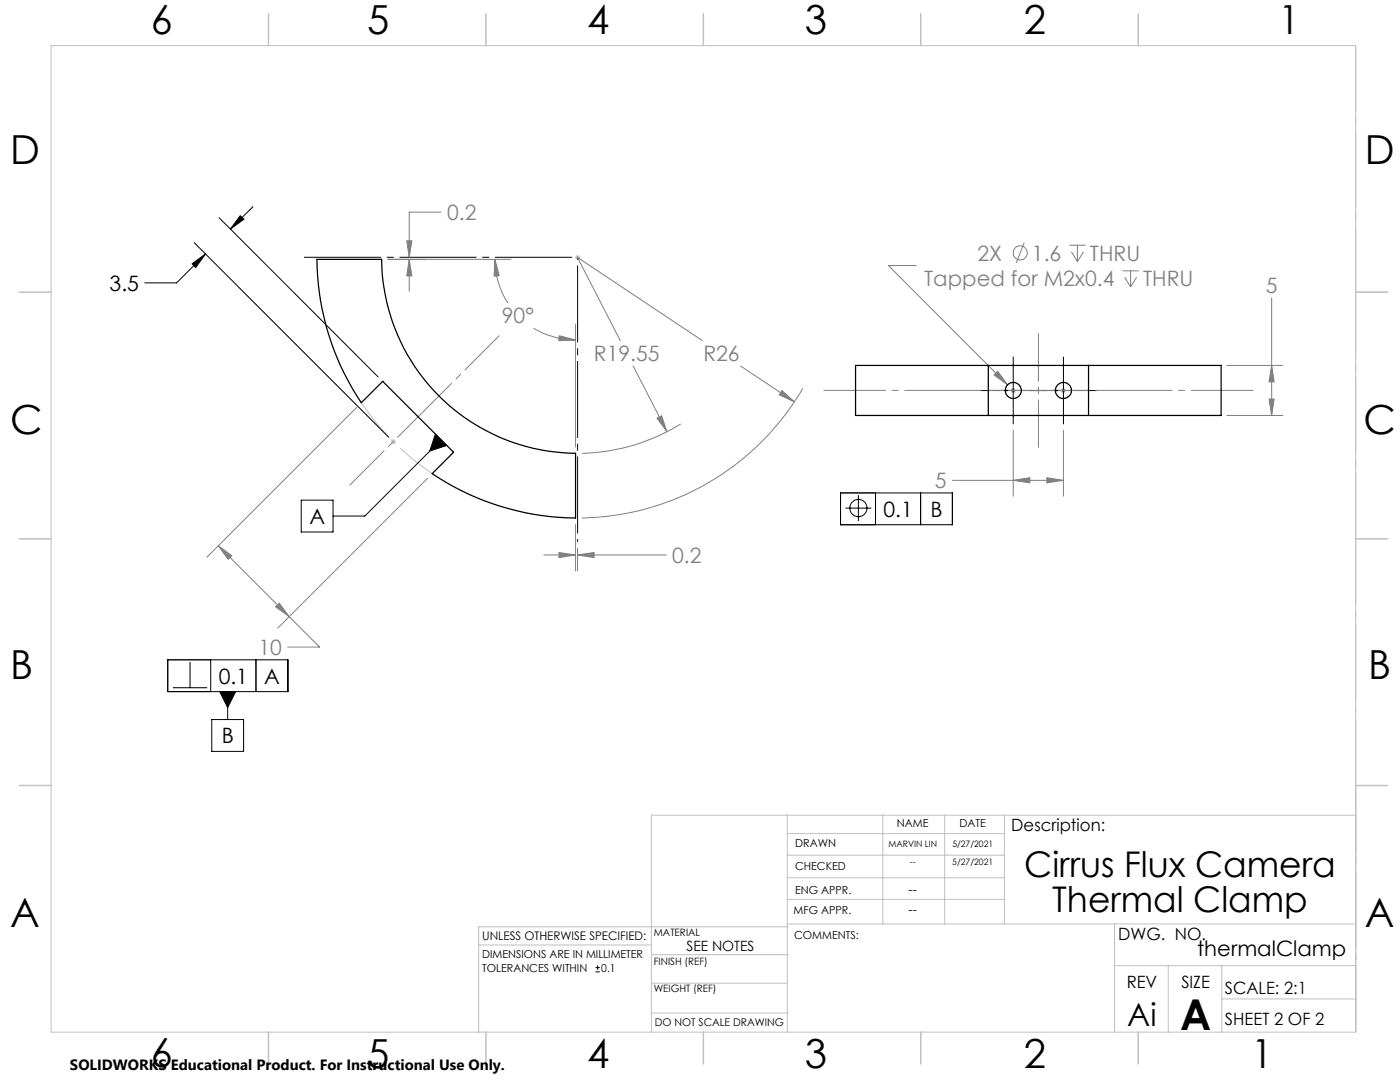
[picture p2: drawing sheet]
<svg xmlns="http://www.w3.org/2000/svg" width="279mm" height="216mm" viewBox="0 0 279 216" stroke-linecap="round" stroke-linejoin="round" font-family="sans-serif">
<g fill="none" stroke="#000" stroke-width=".2">
<path d="M38.3 52.6l2.7-1.9-1.9 2.7zM38.8 48.4l38.8 38.8M41 50.7l-5.8 5.7h-6.3M43.7 43.5l31.8 31.7M47.9 43l.8 .7-2.7 2zM50.5 41.2l-4.5 4.5M195.5 77.9h23.4M202.2 71.2v13.4M212.2 71.2v13.4M60.1 99.8h6.4v6.4h-6.4zM86.9 86.6l2.2 2.3-3.3 1.1zM88 87.8l-15.2 15.2h-6.3"/>
<path d="M167.7 98.4h22.4v6.3h-22.4zM171.3 98.8v5.2M174.7 98.4v6.3M183.7 98.4v6.3M168.7 101.4h5.2M33.5 131.7h23.9v6.3h-23.9zM34.5 137.2h6.8M37.9 132.1v5.1M42.1 131.7v6.3M43.9 138h3.1l-1.6 3.2zM45.4 138v5.6M51.1 131.7v6.3"/>
<path d="M42.3 143.6h6.3v6.3h-6.3zM118.9 193.9h.8M118.9 193.1h.8M119.3 192.7v.8"/>
<circle cx="171.3" cy="101.4" r="1.72"/>
</g>
<g fill="none" stroke="#808080" stroke-width=".2">
<path d="M77.4 51.8h24.6M81.2 48h1l-.5 3.4zM81.7 51.8l.5 3.3h-1zM81.7 51.8v6.3M88 42.3h-6.3v9.1M98.8 51.8l.8 3.2-1 .1zM98.8 51.8a16.3 16.3 0 0 0 2.6 8.6M182.8 53h-5.5l23.8 23.8M204.4 48.4l-1.6 4.1M213.4 48.9h3.2M213.8 50.2l1.2 2M215 48.9v3.3"/>
<path d="M216.3 50.2l-1.3 2M224 54h3.3M224.4 55.3l1.2 2M225.6 54v3.3M226.8 55.3l-1.2 2M253.8 59.4v23.5M106.5 65.5a16.5 16.5 0 0 0 8.4 2.3M111.6 67l3.3 .8-3.4 .2zM114.9 64.7v24.5M123.8 68l-8.5-16.6 24.9 16.6M126.4 73l6.7 13.1M147.8 73l10.7 7.2"/>
<path d="M156.1 77.9l2.4 2.3-3-1.4zM160.2 77.5a52.1 52.1 0 0 1-44.1 25.9M199.1 74.1l2 2.7-2.7-2zM201.7 77.9h1M201.9 77.6l.7 .7M202.2 77.4v1M202.6 77.6l-.7 .7M211.7 77.9h1M211.9 77.6l.7 .7M212.2 77.4v1M212.6 77.6l-.7 .7M244.8 72.9h11.2"/>
<path d="M253.3 79.6h1l-.5 3.3zM253.8 72.9l.5 3.3h-1zM71.2 81.3l-29.9 29.9M85.3 95.4l-29.8 29.9M131.1 83.4l.9-.4 1.1 3.1zM135.9 84.6a38.8 38.8 0 0 1-19.8 5.9M190.1 95.8h22.1M202.2 85.9v13.1M202.2 95.8l3.3-.5v1zM208.9 95.3l3.3 .5-3.3 .5zM212.2 85.9v13.1M244.8 82.9h11.2"/>
<path d="M43.6 108.9l14.1 14.1M43.6 108.9l2.6 2-.7 .7zM108.5 110.7h6.4M111.5 110.2l3.4 .5-3.4 .6zM114.9 104.6v9.3M115.3 110.7l3.3-.5v1.1zM115.3 109.4v4.5M115.3 110.7h17.7M55 121.1l.7-.7 2 2.6zM57.7 123l6.1 6.1h-6.4"/>
<circle cx="203.6" cy="50.5" r="1.41"/>
</g>
<path d="M72.1 80.4a52 52 0 0 0 14.2 14.1" fill="none" stroke="#c0c0c0" stroke-width=".2" stroke-dasharray="15.2 1.3 1.3 1.3" stroke-dashoffset="7.1" stroke-linecap="butt"/>
<g fill="none" stroke="#c0c0c0" stroke-width=".2">
<path d="M10.2 9.1h260.3v196.9h-260.3zM114.8 51.4h.9M114.9 51l.7 .7M115.3 50.9v1M115.6 51l-.7 .7M270.5 58.3h6.4M78 88.1h1M78.1 87.8l.7 .7M78.5 87.6v1M78.8 87.8l-.7 .7M270.5 156.7h6.4M157.1 162.7v43.3"/>
<path d="M157.1 175.2h43.3M157.1 170.6h43.3M157.1 166.3h43.3M157.1 179.5h43.3M176.2 162.7v21.7M188.5 162.7v21.7M200.4 162.7v21.7M270.6 162.7h-140.6v43.3M95.5 188.6h34.5M130 196.2h27.1M130 190.5h27.3M157.1 184.4h113.4"/>
<path d="M157.2 184.9h-61.7v21.1M222.4 184.4v21.6M222.4 192.7h48.1M233.2 192.7v13.3M243.8 199.3h26.7M243.8 192.7v13.3M130 202.1h27.1"/>
</g>
<path d="M69.8 96.8l29.8-29.8" fill="none" stroke="#808080" stroke-width=".2" stroke-dasharray="15.2 1.3 1.3 1.3" stroke-dashoffset="5.6"/>
<path d="M115.3 51.3h-55.8" fill="none" stroke="#000" stroke-width=".2" stroke-dasharray="15.2 1.3 1.3 1.3" stroke-dashoffset="-1.2"/>
<path d="M115.3 51.3v56.8" fill="none" stroke="#000" stroke-width=".2" stroke-dasharray="15.2 1.3 1.3 1.3" stroke-dashoffset="-1.7"/>
<path d="M270.6 9.1v49.2M270.6 58.3v49.2M270.6 107.5v49.2M270.6 156.7v49.2" fill="none" stroke="#c0c0c0" stroke-width=".2" stroke-dasharray="15.2 1.3 1.3 1.3" stroke-dashoffset="2.1"/>
<g fill="none" stroke="#c0c0c0" stroke-width=".3">
<path d="M53.6 2.8v6.3M97 2.8v6.3M140.4 2.8v6.3M183.8 2.8v6.3M227.2 2.8v6.3M3.8 58.3h6.4M270.5 58.3h6.4M3.8 107.5h6.4M270.5 107.5h6.4M3.8 156.7h6.4M270.5 156.7h6.4M53.6 206v6.3"/>
<path d="M97 206v6.3M140.4 206v6.3M183.8 206v6.3M227.2 206v6.3"/>
</g>
<path d="M207.2 66.5v22.7" fill="none" stroke="#808080" stroke-width=".2" stroke-dasharray="15.2 1.3 1.3 1.3" stroke-dashoffset="5.8"/>
<path d="M164.4 77.9h85.7" fill="none" stroke="#808080" stroke-width=".2" stroke-dasharray="15.2 1.3 1.3 1.3" stroke-dashoffset="2.9"/>
<path d="M197.2 77.9h20" fill="none" stroke="#808080" stroke-width=".2" stroke-dasharray="15.2 1.3 1.3 1.3" stroke-dashoffset="7.1"/>
<path d="M207.2 77.9v-5" fill="none" stroke="#808080" stroke-width=".2" stroke-dasharray="15.2 1.3 1.3 1.3" stroke-dashoffset="14.6"/>
<g fill="#000">
<path d="M38.3 52.6l2.7-1.9-1.9 2.7zM47.9 43l.8 .7-2.7 2z"/>
<path d="M86.9 86.6l-1.1 3.4 3.3-1.1zM43.9 138l1.5 3.2 1.6-3.2z"/>
</g>
<g fill="#808080">
<path d="M81.2 48h1l-.5 3.4zM81.7 51.8l.5 3.3h-1zM115.3 110.7l3.3-.5v1.1zM111.5 110.2l3.4 .5-3.4 .6z"/>
<path d="M55 121.1l.7-.7 2 2.6zM43.6 108.9l2.6 2-.7 .7zM131.1 83.4l2 2.7-1.1-3.1zM156.1 77.9l-.6 .9 3 1.4zM98.8 51.8l.8 3.2-1 .1zM111.6 67l3.3 .8-3.4 .2zM202.2 95.8l3.3-.5v1zM208.9 95.3l3.3 .5-3.3 .5zM253.8 72.9l.5 3.3h-1zM253.3 79.6h1l-.5 3.3zM199.1 74.1l-.7 .7 2.7 2z"/>
</g>
<g fill="none" stroke="#000" stroke-width=".25">
<path d="M63.3 51.8h12.9a39.1 39.1 0 0 0 38.7 38.7v12.9a52.1 52.1 0 0 1-28.6-8.9l4.2-4.3-14.1-14.1-4.3 4.3a52.1 52.1 0 0 1-8.8-28.6zM197.2 72.9h-26.5v10h26.5M197.2 72.9v10M197.2 72.9h20M200.6 77.9h.4M210.6 77.9h.5M217.2 72.9h26.5v10h-26.5M217.2 72.9v10M197.2 82.9h20"/>
<circle cx="202.2" cy="77.9" r="1.59"/>
<circle cx="212.2" cy="77.9" r="1.6"/>
</g>
<text font-size="8.5" x="235.5" y="205.4">A</text>
<g font-size="8">
<text x="30.1" y="6.8">6</text>
<text x="73.3" y="6.9">5</text>
<text x="117.2" y="6.9">4</text>
<text x="160.6" y="6.9">3</text>
<text x="204.3" y="6.9">2</text>
<text x="255.1" y="6.9">1</text>
<text x="2.1" y="32.7">D</text>
<text x="272.4" y="32.7">D</text>
<text x="2.1" y="86.5">C</text>
<text x="272.1" y="86.5">C</text>
<text x="2.1" y="135.6">B</text>
<text x="273.1" y="135.6">B</text>
<text x="2.1" y="185.1">A</text>
<text x="272.4" y="185.1">A</text>
<text x="30.1" y="213">6</text>
<text x="73.3" y="213">5</text>
<text x="117.2" y="213">4</text>
<text x="160.6" y="213">3</text>
<text x="204.3" y="213">2</text>
<text x="249.7" y="213">1</text>
</g>
<g font-size="7.1">
<text x="204.4" y="174.9">Cirrus Flux Camera</text>
<text x="210" y="182">Thermal Clamp</text>
</g>
<text font-size="6.3" x="225" y="204.6">Ai</text>
<g font-size="4.2" fill="#808080">
<text x="89.2" y="43.9">0.2</text>
<text x="195.1" y="52">2X</text>
<text x="206" y="52">1.6</text>
<text x="217.5" y="52">THRU</text>
<text x="184.5" y="57.1">Tapped for M2x0.4</text>
<text x="228.1" y="57.1">THRU</text>
<text x="252.6" y="58.5">5</text>
<text x="100.2" y="64.5">90°</text>
<text x="118.5" y="72.1">R19.55</text>
<text x="140.4" y="72.1">R26</text>
<text x="186.6" y="97.4">5</text>
<text x="134.1" y="112.3">0.2</text>
<text x="51.6" y="130.7">10</text>
</g>
<g font-size="4.2">
<text x="21.9" y="58">3.5</text>
<text x="61.7" y="104.5">A</text>
<text x="176.3" y="103.1">0.1</text>
<text x="185.7" y="103.1">B</text>
<text x="43.6" y="136.4">0.1</text>
<text x="52.7" y="136.4">A</text>
<text x="44.3" y="148.4">B</text>
<text x="238.9" y="190.8">thermalClamp</text>
</g>
<g font-size="3.4">
<text x="201.8" y="165.9">Description:</text>
<text x="223.2" y="187.6">DWG. NO.</text>
<text x="224.9" y="197.2">REV</text>
<text x="235.8" y="197.2">SIZE</text>
<text x="244.4" y="198.4">SCALE: 2:1</text>
<text x="244.4" y="204.6">SHEET 2 OF 2</text>
</g>
<text font-size="3" x="14" y="213.5">SOLIDWORKS Educational Product. For Instructional Use Only.</text>
<text font-size="2.8" x="137" y="189.7">SEE NOTES</text>
<g font-size="2.5">
<text x="181.3" y="178.3">--</text>
<text x="181.3" y="182.3">--</text>
</g>
<text font-size="2.4" x="96.2" y="187.5">UNLESS OTHERWISE SPECIFIED:</text>
<g font-size="2.2">
<text x="179" y="165.1">NAME</text>
<text x="191.5" y="165.1">DATE</text>
<text x="158.7" y="169">DRAWN</text>
<text x="158.7" y="173.5">CHECKED</text>
<text x="158.7" y="178.3">ENG APPR.</text>
<text x="158.4" y="182.4">MFG APPR.</text>
<text x="96.2" y="191.2">DIMENSIONS ARE IN MILLIMETER</text>
<text x="158.5" y="187.4">COMMENTS:</text>
<text x="96.2" y="193.9">TOLERANCES WITHIN</text>
<text x="120" y="193.9">0.1</text>
</g>
<text font-size="2.1" x="130.7" y="204.6">DO NOT SCALE DRAWING</text>
<g font-size="2">
<text x="130.5" y="186.8">MATERIAL</text>
<text x="130.5" y="192.5">FINISH (REF)</text>
<text x="130.5" y="198">WEIGHT (REF)</text>
</g>
<g font-size="1.8">
<text x="177.3" y="169">MARVIN LIN</text>
<text x="181.6" y="172.6">--</text>
<text x="190" y="172.6">5/27/2021</text>
<text x="190.1" y="169">5/27/2021</text>
</g>
</svg>
